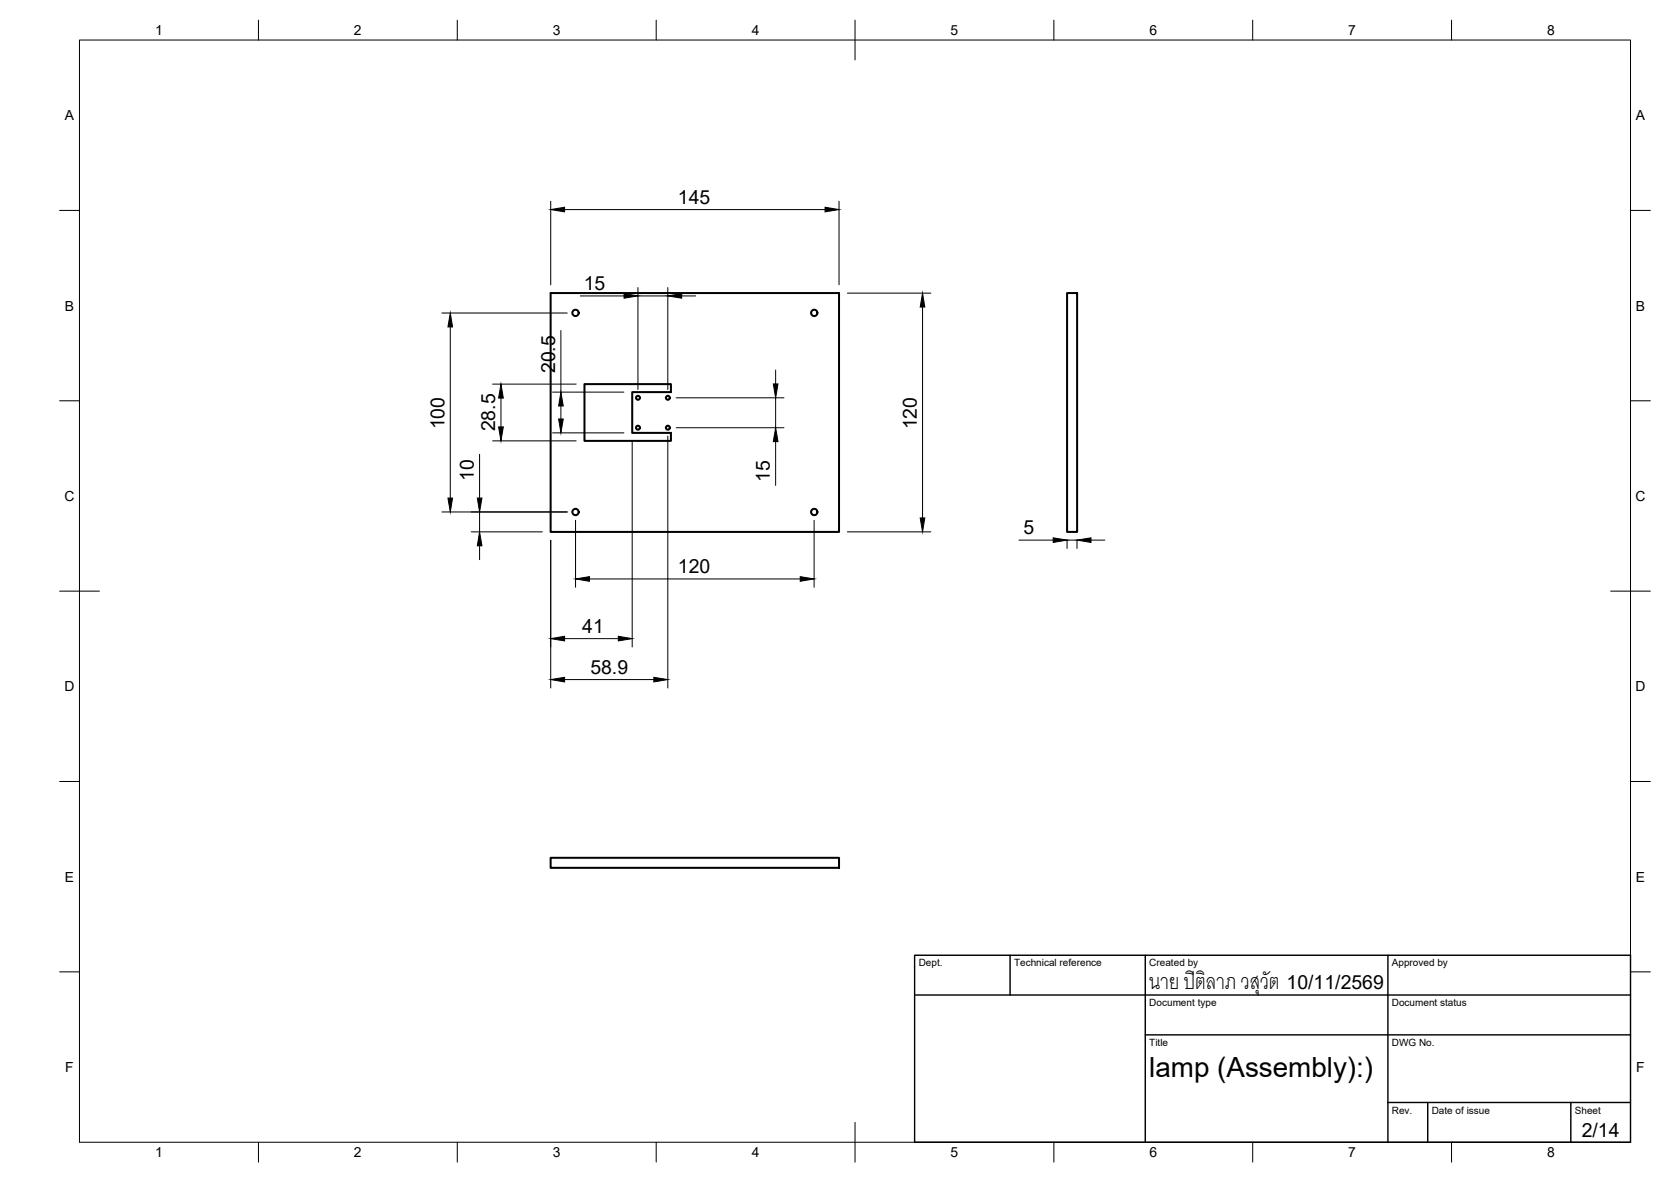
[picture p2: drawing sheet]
<svg xmlns="http://www.w3.org/2000/svg" width="420mm" height="297mm" viewBox="0 0 420 297" stroke-linecap="round" stroke-linejoin="round" font-family="sans-serif">
<!-- layer: Visible -->
<g fill="none" stroke="#000" stroke-width=".51">
<path d="M138.5 73.6h72.5v60.1h-72.5zM268.3 73.6h2.5v60.1h-2.5zM147 96.5h21.7v2h-9.7v10.3h9.7v2h-21.7zM138.5 215.6h72.5v2.5h-72.5z"/>
<circle cx="144.7" cy="78.6" r=".79"/>
<circle cx="204.7" cy="78.6" r=".79"/>
<circle cx="160.4" cy="100" r=".5"/>
<circle cx="167.9" cy="100" r=".5"/>
<circle cx="160.4" cy="107.5" r=".5"/>
<circle cx="167.9" cy="107.5" r=".5"/>
<circle cx="144.7" cy="128.7" r=".79"/>
<circle cx="204.7" cy="128.7" r=".79"/>
</g>
<!-- layer: BORDER -->
<g fill="none" stroke="#000" stroke-width=".25">
<path d="M20 10.1h390v276.9h-390zM65 5.1v5M115 5.1v5M165 5.1v5M215 5.1v10M265 5.1v5M315 5.1v5M365 5.1v5M15 52.9h5M410 52.9h5M15 100.7h5M410 100.7h5"/>
<path d="M15 148.6h10M405 148.6h10M15 196.4h5M410 196.4h5M15 244.2h5M410 244.2h5M65 287v5M115 287v5M165 287v5M215 282.1v9.9M265 287v5M315 287v5"/>
<path d="M365 287v5"/>
</g>
<!-- layer: TITLEBLOCK -->
<path d="M230 240.1h180v46.9h-180zM230 250h180M254 240.1v9.9M288 240.1v46.9M349 240.1v46.9M288 260.1h122M349 277.1h61M359 277.1v9.9M395 277.1v9.9" fill="none" stroke="#000" stroke-width=".36"/>
<!-- layer: FD_Dimensions -->
<g fill="none" stroke="#000" stroke-width=".25">
<path d="M138.5 50.6v21M142 52.7h65.5M211 50.6v21M111.1 78.7h31.5M145.9 74.4h11M160.4 72.3v25.6M160.4 74.4h7.5M167.9 72.3v25.6M171.4 74.4h3.5M213.1 73.7h21M232 77.2v53M113.2 82.2v43"/>
<path d="M123.9 96.5h21M138.9 98.5h18M141 83.1v15.4M170 100h27.1M195 93v3.5M195 100v7.5M120.6 114.2v11M123.9 110.8h21M126 100v7.3M138.9 108.8h18M141 102v3.3M159 110.9v51.7"/>
<path d="M167.9 109.6v63.3M170 107.5h27.1M195 111v11M111.1 128.7h31.5M118.5 133.7h17.9M120.6 128.7v5M120.6 137.2v3.5M138.5 135.8v37.1M144.7 130.8v16.8M204.7 130.8v16.8M213.1 133.7h21M256.2 135.7h8.6"/>
<path d="M268.3 135.8v2M268.3 135.7h2.5M270.8 135.8v2M274.3 135.7h3.5M148.2 145.5h53M142 160.5h13.5M142 170.8h22.4"/>
</g>
<g fill="#000" stroke="#000" stroke-width=".25">
<path d="M138.5 52.7l3.5-.6v1.1zM207.5 52.1l3.5 .6-3.5 .5zM156.9 73.8l3.5 .6-3.5 .5zM167.9 74.4l3.5-.6v1.1zM232 73.7l.5 3.5h-1.1zM113.2 78.7l.6 3.5h-1.2zM194.4 96.5h1.2l-.6 3.5zM125.4 107.3h1.2l-.6 3.5zM126 96.5l.6 3.5h-1.2zM140.5 105.3h1.1l-.6 3.5zM141 98.5l.6 3.5h-1.1zM195 107.5l.6 3.5h-1.2z"/>
<path d="M112.6 125.2h1.2l-.6 3.5zM120.6 133.7l.6 3.5h-1.2zM120 125.2h1.2l-.6 3.5zM231.4 130.2h1.1l-.5 3.5zM264.8 135.2l3.5 .5-3.5 .6zM270.8 135.7l3.5-.5v1.1zM138.5 160.5l3.5-.6v1.2zM144.7 145.5l3.5-.6v1.2zM155.5 159.9l3.5 .6-3.5 .6zM201.2 144.9l3.5 .6-3.5 .6zM138.5 170.8l3.5-.6v1.2zM164.4 170.2l3.5 .6-3.5 .6z"/>
</g>
<text font-size="7.5" x="289" y="248.5">นาย ปิติลาภ วสุวัต</text>
<text font-size="7" x="289" y="270.6">lamp (Assembly):)</text>
<g font-size="4.9">
<text x="170.5" y="51.2">145</text>
<text x="146.8" y="72.9">15</text>
<text x="139.6" y="93.8" transform="rotate(-90 139.6 93.8)">20.5</text>
<text x="111.8" y="107.9" transform="rotate(-90 111.8 107.9)">100</text>
<text x="230.5" y="107.9" transform="rotate(-90 230.5 107.9)">120</text>
<text x="124.5" y="108.4" transform="rotate(-90 124.5 108.4)">28.5</text>
<text x="119.1" y="120.8" transform="rotate(-90 119.1 120.8)">10</text>
<text x="193.6" y="121.1" transform="rotate(-90 193.6 121.1)">15</text>
<text x="257.4" y="134.3">5</text>
<text x="170.5" y="144">120</text>
<text x="146.4" y="159.1">41</text>
<text x="148.4" y="169.3">58.9</text>
<text x="323.5" y="248.5">10/11/2569</text>
<text x="397.7" y="285.7">2/14</text>
</g>
<g font-size="3.5">
<text x="39" y="8.8">1</text>
<text x="89" y="8.8">2</text>
<text x="139" y="8.8">3</text>
<text x="189" y="8.8">4</text>
<text x="239" y="8.8">5</text>
<text x="289" y="8.8">6</text>
<text x="339" y="8.8">7</text>
<text x="389" y="8.8">8</text>
<text x="16.3" y="30.2">A</text>
<text x="411.3" y="30.2">A</text>
<text x="16.3" y="78">B</text>
<text x="411.3" y="78">B</text>
<text x="16.2" y="125.9">C</text>
<text x="411.2" y="125.9">C</text>
<text x="16.2" y="173.7">D</text>
<text x="411.2" y="173.7">D</text>
<text x="16.3" y="221.6">E</text>
<text x="411.3" y="221.6">E</text>
<text x="16.4" y="269.4">F</text>
<text x="411.4" y="269.4">F</text>
<text x="39" y="290.8">1</text>
<text x="89" y="290.8">2</text>
<text x="139" y="290.8">3</text>
<text x="189" y="290.8">4</text>
<text x="239" y="290.8">5</text>
<text x="289" y="290.8">6</text>
<text x="339" y="290.8">7</text>
<text x="389" y="290.8">8</text>
</g>
<g font-size="2.5">
<text x="231" y="242.9">Dept.</text>
<text x="255" y="242.9">Technical reference</text>
<text x="289" y="242.9">Created by</text>
<text x="350" y="242.9">Approved by</text>
<text x="289" y="252.8">Document type</text>
<text x="350" y="252.8">Document status</text>
<text x="289" y="262.9">Title</text>
<text x="350" y="262.9">DWG No.</text>
<text x="350" y="279.9">Rev.</text>
<text x="360" y="279.9">Date of issue</text>
<text x="396" y="279.9">Sheet</text>
</g>
</svg>
